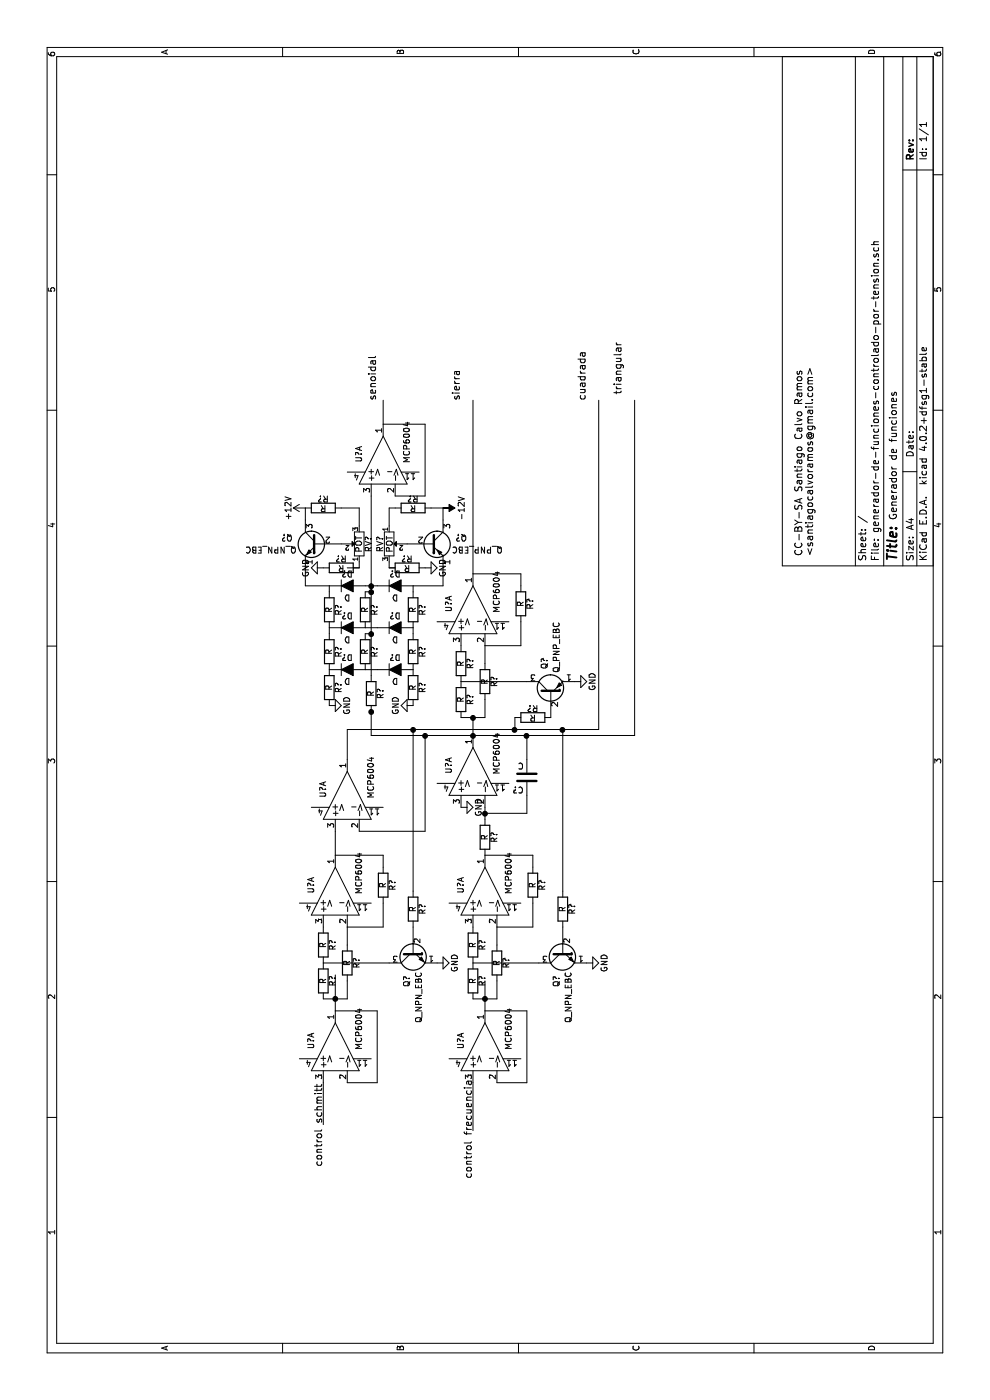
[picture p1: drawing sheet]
EESchema Schematic File Version 2
LIBS:power
LIBS:device
LIBS:transistors
LIBS:conn
LIBS:linear
LIBS:regul
LIBS:74xx
LIBS:cmos4000
LIBS:adc-dac
LIBS:memory
LIBS:xilinx
LIBS:microcontrollers
LIBS:dsp
LIBS:microchip
LIBS:analog_switches
LIBS:motorola
LIBS:texas
LIBS:intel
LIBS:audio
LIBS:interface
LIBS:digital-audio
LIBS:philips
LIBS:display
LIBS:cypress
LIBS:siliconi
LIBS:opto
LIBS:atmel
LIBS:contrib
LIBS:valves
LIBS:generador-de-funciones-controlado-por-tension-cache
EELAYER 25 0
EELAYER END
$Descr A4 11693 8268
encoding utf-8
Sheet 1 1
Title ""
Date ""
Rev ""
Comp ""
Comment1 ""
Comment2 ""
Comment3 ""
Comment4 ""
$EndDescr
$Comp
L MCP6004 U?
U 1 1
P 4250 4050
F 0 "U?" H 4300 4250 50  0000 C CNN
F 1 "MCP6004" H 4400 3850 50  0000 C CNN
F 2 "" H 4200 4150 50  0000 C CNN
F 3 "" H 4300 4250 50  0000 C CNN
	1    4250 4050
	1    0    0    -1  
$EndComp
$Comp
L R R?
U 1 1
P 3800 3950
F 0 "R?" V 3880 3950 50  0000 C CNN
F 1 "R" V 3800 3950 50  0000 C CNN
F 2 "" V 3730 3950 50  0000 C CNN
F 3 "" H 3800 3950 50  0000 C CNN
	1    3800 3950
	0    1    1    0   
$EndComp
$Comp
L R R?
U 1 1
P 3500 3950
F 0 "R?" V 3580 3950 50  0000 C CNN
F 1 "R" V 3500 3950 50  0000 C CNN
F 2 "" V 3430 3950 50  0000 C CNN
F 3 "" H 3500 3950 50  0000 C CNN
	1    3500 3950
	0    1    1    0   
$EndComp
$Comp
L R R?
U 1 1
P 3650 4150
F 0 "R?" V 3730 4150 50  0000 C CNN
F 1 "R" V 3650 4150 50  0000 C CNN
F 2 "" V 3580 4150 50  0000 C CNN
F 3 "" H 3650 4150 50  0000 C CNN
	1    3650 4150
	0    1    1    0   
$EndComp
$Comp
L R R?
U 1 1
P 4300 4450
F 0 "R?" V 4380 4450 50  0000 C CNN
F 1 "R" V 4300 4450 50  0000 C CNN
F 2 "" V 4230 4450 50  0000 C CNN
F 3 "" H 4300 4450 50  0000 C CNN
	1    4300 4450
	0    1    1    0   
$EndComp
$Comp
L MCP6004 U?
U 1 1
P 5250 3950
F 0 "U?" H 5300 4150 50  0000 C CNN
F 1 "MCP6004" H 5400 3750 50  0000 C CNN
F 2 "" H 5200 4050 50  0000 C CNN
F 3 "" H 5300 4150 50  0000 C CNN
	1    5250 3950
	1    0    0    -1  
$EndComp
$Comp
L R R?
U 1 1
P 4700 4050
F 0 "R?" V 4780 4050 50  0000 C CNN
F 1 "R" V 4700 4050 50  0000 C CNN
F 2 "" V 4630 4050 50  0000 C CNN
F 3 "" H 4700 4050 50  0000 C CNN
	1    4700 4050
	0    1    1    0   
$EndComp
$Comp
L C C?
U 1 1
P 5200 4400
F 0 "C?" H 5225 4500 50  0000 L CNN
F 1 "C" H 5225 4300 50  0000 L CNN
F 2 "" H 5238 4250 50  0000 C CNN
F 3 "" H 5200 4400 50  0000 C CNN
	1    5200 4400
	0    -1   -1   0   
$EndComp
$Comp
L MCP6004 U?
U 1 1
P 4250 2800
F 0 "U?" H 4300 3000 50  0000 C CNN
F 1 "MCP6004" H 4400 2600 50  0000 C CNN
F 2 "" H 4200 2900 50  0000 C CNN
F 3 "" H 4300 3000 50  0000 C CNN
	1    4250 2800
	1    0    0    -1  
$EndComp
$Comp
L R R?
U 1 1
P 3800 2700
F 0 "R?" V 3880 2700 50  0000 C CNN
F 1 "R" V 3800 2700 50  0000 C CNN
F 2 "" V 3730 2700 50  0000 C CNN
F 3 "" H 3800 2700 50  0000 C CNN
	1    3800 2700
	0    1    1    0   
$EndComp
$Comp
L R R?
U 1 1
P 3500 2700
F 0 "R?" V 3580 2700 50  0000 C CNN
F 1 "R" V 3500 2700 50  0000 C CNN
F 2 "" V 3430 2700 50  0000 C CNN
F 3 "" H 3500 2700 50  0000 C CNN
	1    3500 2700
	0    1    1    0   
$EndComp
$Comp
L R R?
U 1 1
P 3650 2900
F 0 "R?" V 3730 2900 50  0000 C CNN
F 1 "R" V 3650 2900 50  0000 C CNN
F 2 "" V 3580 2900 50  0000 C CNN
F 3 "" H 3650 2900 50  0000 C CNN
	1    3650 2900
	0    1    1    0   
$EndComp
$Comp
L R R?
U 1 1
P 4300 3200
F 0 "R?" V 4380 3200 50  0000 C CNN
F 1 "R" V 4300 3200 50  0000 C CNN
F 2 "" V 4230 3200 50  0000 C CNN
F 3 "" H 4300 3200 50  0000 C CNN
	1    4300 3200
	0    1    1    0   
$EndComp
$Comp
L Q_NPN_EBC Q?
U 1 1
P 3750 3450
F 0 "Q?" H 4050 3500 50  0000 R CNN
F 1 "Q_NPN_EBC" H 4350 3400 50  0000 R CNN
F 2 "" H 3950 3550 50  0000 C CNN
F 3 "" H 3750 3450 50  0000 C CNN
	1    3750 3450
	-1   0    0    -1  
$EndComp
$Comp
L MCP6004 U?
U 1 1
P 5050 2900
F 0 "U?" H 5100 3100 50  0000 C CNN
F 1 "MCP6004" H 5200 2700 50  0000 C CNN
F 2 "" H 5000 3000 50  0000 C CNN
F 3 "" H 5100 3100 50  0000 C CNN
	1    5050 2900
	1    0    0    -1  
$EndComp
$Comp
L R R?
U 1 1
P 4100 3450
F 0 "R?" V 4180 3450 50  0000 C CNN
F 1 "R" V 4100 3450 50  0000 C CNN
F 2 "" V 4030 3450 50  0000 C CNN
F 3 "" H 4100 3450 50  0000 C CNN
	1    4100 3450
	0    1    1    0   
$EndComp
$Comp
L Q_NPN_EBC Q?
U 1 1
P 3750 4700
F 0 "Q?" H 4050 4750 50  0000 R CNN
F 1 "Q_NPN_EBC" H 4350 4650 50  0000 R CNN
F 2 "" H 3950 4800 50  0000 C CNN
F 3 "" H 3750 4700 50  0000 C CNN
	1    3750 4700
	-1   0    0    -1  
$EndComp
$Comp
L R R?
U 1 1
P 4100 4700
F 0 "R?" V 4180 4700 50  0000 C CNN
F 1 "R" V 4100 4700 50  0000 C CNN
F 2 "" V 4030 4700 50  0000 C CNN
F 3 "" H 4100 4700 50  0000 C CNN
	1    4100 4700
	0    1    1    0   
$EndComp
$Comp
L GND #PWR?
U 1 1
P 3650 3650
F 0 "#PWR?" H 3650 3400 50  0001 C CNN
F 1 "GND" H 3650 3500 50  0000 C CNN
F 2 "" H 3650 3650 50  0000 C CNN
F 3 "" H 3650 3650 50  0000 C CNN
	1    3650 3650
	1    0    0    -1  
$EndComp
$Comp
L GND #PWR?
U 1 1
P 3650 4900
F 0 "#PWR?" H 3650 4650 50  0001 C CNN
F 1 "GND" H 3650 4750 50  0000 C CNN
F 2 "" H 3650 4900 50  0000 C CNN
F 3 "" H 3650 4900 50  0000 C CNN
	1    3650 4900
	1    0    0    -1  
$EndComp
$Comp
L GND #PWR?
U 1 1
P 4950 3850
F 0 "#PWR?" H 4950 3600 50  0001 C CNN
F 1 "GND" H 4950 3700 50  0000 C CNN
F 2 "" H 4950 3850 50  0000 C CNN
F 3 "" H 4950 3850 50  0000 C CNN
	1    4950 3850
	1    0    0    -1  
$EndComp
$Comp
L MCP6004 U?
U 1 1
P 6600 3950
F 0 "U?" H 6650 4150 50  0000 C CNN
F 1 "MCP6004" H 6750 3750 50  0000 C CNN
F 2 "" H 6550 4050 50  0000 C CNN
F 3 "" H 6650 4150 50  0000 C CNN
	1    6600 3950
	1    0    0    -1  
$EndComp
$Comp
L R R?
U 1 1
P 6150 3850
F 0 "R?" V 6230 3850 50  0000 C CNN
F 1 "R" V 6150 3850 50  0000 C CNN
F 2 "" V 6080 3850 50  0000 C CNN
F 3 "" H 6150 3850 50  0000 C CNN
	1    6150 3850
	0    1    1    0   
$EndComp
$Comp
L R R?
U 1 1
P 5850 3850
F 0 "R?" V 5930 3850 50  0000 C CNN
F 1 "R" V 5850 3850 50  0000 C CNN
F 2 "" V 5780 3850 50  0000 C CNN
F 3 "" H 5850 3850 50  0000 C CNN
	1    5850 3850
	0    1    1    0   
$EndComp
$Comp
L R R?
U 1 1
P 6000 4050
F 0 "R?" V 6080 4050 50  0000 C CNN
F 1 "R" V 6000 4050 50  0000 C CNN
F 2 "" V 5930 4050 50  0000 C CNN
F 3 "" H 6000 4050 50  0000 C CNN
	1    6000 4050
	0    1    1    0   
$EndComp
$Comp
L R R?
U 1 1
P 6650 4350
F 0 "R?" V 6730 4350 50  0000 C CNN
F 1 "R" V 6650 4350 50  0000 C CNN
F 2 "" V 6580 4350 50  0000 C CNN
F 3 "" H 6650 4350 50  0000 C CNN
	1    6650 4350
	0    1    1    0   
$EndComp
$Comp
L GND #PWR?
U 1 1
P 6000 4800
F 0 "#PWR?" H 6000 4550 50  0001 C CNN
F 1 "GND" H 6000 4650 50  0000 C CNN
F 2 "" H 6000 4800 50  0000 C CNN
F 3 "" H 6000 4800 50  0000 C CNN
	1    6000 4800
	1    0    0    -1  
$EndComp
$Comp
L Q_PNP_EBC Q?
U 1 1
P 5900 4600
F 0 "Q?" H 6200 4650 50  0000 R CNN
F 1 "Q_PNP_EBC" H 6500 4550 50  0000 R CNN
F 2 "" H 6100 4700 50  0000 C CNN
F 3 "" H 5900 4600 50  0000 C CNN
	1    5900 4600
	1    0    0    -1  
$EndComp
$Comp
L R R?
U 1 1
P 5700 4450
F 0 "R?" V 5780 4450 50  0000 C CNN
F 1 "R" V 5700 4450 50  0000 C CNN
F 2 "" V 5630 4450 50  0000 C CNN
F 3 "" H 5700 4450 50  0000 C CNN
	1    5700 4450
	1    0    0    -1  
$EndComp
$Comp
L R R?
U 1 1
P 5950 3450
F 0 "R?" V 6030 3450 50  0000 C CNN
F 1 "R" V 5950 3450 50  0000 C CNN
F 2 "" V 5880 3450 50  0000 C CNN
F 3 "" H 5950 3450 50  0000 C CNN
	1    5950 3450
	0    1    1    0   
$EndComp
$Comp
L D D?
U 1 1
P 6100 3300
F 0 "D?" H 6100 3400 50  0000 C CNN
F 1 "D" H 6100 3200 50  0000 C CNN
F 2 "" H 6100 3300 50  0000 C CNN
F 3 "" H 6100 3300 50  0000 C CNN
	1    6100 3300
	0    1    1    0   
$EndComp
$Comp
L R R?
U 1 1
P 6250 3050
F 0 "R?" V 6330 3050 50  0000 C CNN
F 1 "R" V 6250 3050 50  0000 C CNN
F 2 "" V 6180 3050 50  0000 C CNN
F 3 "" H 6250 3050 50  0000 C CNN
	1    6250 3050
	0    1    1    0   
$EndComp
$Comp
L D D?
U 1 1
P 6100 2900
F 0 "D?" H 6100 3000 50  0000 C CNN
F 1 "D" H 6100 2800 50  0000 C CNN
F 2 "" H 6100 2900 50  0000 C CNN
F 3 "" H 6100 2900 50  0000 C CNN
	1    6100 2900
	0    1    1    0   
$EndComp
$Comp
L D D?
U 1 1
P 6450 3300
F 0 "D?" H 6450 3400 50  0000 C CNN
F 1 "D" H 6450 3200 50  0000 C CNN
F 2 "" H 6450 3300 50  0000 C CNN
F 3 "" H 6450 3300 50  0000 C CNN
	1    6450 3300
	0    1    1    0   
$EndComp
$Comp
L R R?
U 1 1
P 6250 3450
F 0 "R?" V 6330 3450 50  0000 C CNN
F 1 "R" V 6250 3450 50  0000 C CNN
F 2 "" V 6180 3450 50  0000 C CNN
F 3 "" H 6250 3450 50  0000 C CNN
	1    6250 3450
	0    1    1    0   
$EndComp
$Comp
L R R?
U 1 1
P 6250 2750
F 0 "R?" V 6330 2750 50  0000 C CNN
F 1 "R" V 6250 2750 50  0000 C CNN
F 2 "" V 6180 2750 50  0000 C CNN
F 3 "" H 6250 2750 50  0000 C CNN
	1    6250 2750
	0    1    1    0   
$EndComp
$Comp
L R R?
U 1 1
P 5950 2750
F 0 "R?" V 6030 2750 50  0000 C CNN
F 1 "R" V 5950 2750 50  0000 C CNN
F 2 "" V 5880 2750 50  0000 C CNN
F 3 "" H 5950 2750 50  0000 C CNN
	1    5950 2750
	0    1    1    0   
$EndComp
$Comp
L R R?
U 1 1
P 5900 3100
F 0 "R?" V 5980 3100 50  0000 C CNN
F 1 "R" V 5900 3100 50  0000 C CNN
F 2 "" V 5830 3100 50  0000 C CNN
F 3 "" H 5900 3100 50  0000 C CNN
	1    5900 3100
	0    1    1    0   
$EndComp
$Comp
L D D?
U 1 1
P 6450 2900
F 0 "D?" H 6450 3000 50  0000 C CNN
F 1 "D" H 6450 2800 50  0000 C CNN
F 2 "" H 6450 2900 50  0000 C CNN
F 3 "" H 6450 2900 50  0000 C CNN
	1    6450 2900
	0    1    1    0   
$EndComp
$Comp
L R R?
U 1 1
P 6600 3050
F 0 "R?" V 6680 3050 50  0000 C CNN
F 1 "R" V 6600 3050 50  0000 C CNN
F 2 "" V 6530 3050 50  0000 C CNN
F 3 "" H 6600 3050 50  0000 C CNN
	1    6600 3050
	0    1    1    0   
$EndComp
$Comp
L D D?
U 1 1
P 6800 3300
F 0 "D?" H 6800 3400 50  0000 C CNN
F 1 "D" H 6800 3200 50  0000 C CNN
F 2 "" H 6800 3300 50  0000 C CNN
F 3 "" H 6800 3300 50  0000 C CNN
	1    6800 3300
	0    1    1    0   
$EndComp
$Comp
L D D?
U 1 1
P 6800 2900
F 0 "D?" H 6800 3000 50  0000 C CNN
F 1 "D" H 6800 2800 50  0000 C CNN
F 2 "" H 6800 2900 50  0000 C CNN
F 3 "" H 6800 2900 50  0000 C CNN
	1    6800 2900
	0    1    1    0   
$EndComp
$Comp
L R R?
U 1 1
P 6600 2750
F 0 "R?" V 6680 2750 50  0000 C CNN
F 1 "R" V 6600 2750 50  0000 C CNN
F 2 "" V 6530 2750 50  0000 C CNN
F 3 "" H 6600 2750 50  0000 C CNN
	1    6600 2750
	0    1    1    0   
$EndComp
$Comp
L R R?
U 1 1
P 6600 3450
F 0 "R?" V 6680 3450 50  0000 C CNN
F 1 "R" V 6600 3450 50  0000 C CNN
F 2 "" V 6530 3450 50  0000 C CNN
F 3 "" H 6600 3450 50  0000 C CNN
	1    6600 3450
	0    1    1    0   
$EndComp
$Comp
L Q_NPN_EBC Q?
U 1 1
P 7150 2650
F 0 "Q?" H 7450 2700 50  0000 R CNN
F 1 "Q_NPN_EBC" H 7750 2600 50  0000 R CNN
F 2 "" H 7350 2750 50  0000 C CNN
F 3 "" H 7150 2650 50  0000 C CNN
	1    7150 2650
	0    1    -1   0   
$EndComp
$Comp
L R R?
U 1 1
P 7450 2700
F 0 "R?" V 7530 2700 50  0000 C CNN
F 1 "R" V 7450 2700 50  0000 C CNN
F 2 "" V 7380 2700 50  0000 C CNN
F 3 "" H 7450 2700 50  0000 C CNN
	1    7450 2700
	1    0    0    -1  
$EndComp
$Comp
L POT RV?
U 1 1
P 7150 3000
F 0 "RV?" H 7150 2920 50  0000 C CNN
F 1 "POT" H 7150 3000 50  0000 C CNN
F 2 "" H 7150 3000 50  0000 C CNN
F 3 "" H 7150 3000 50  0000 C CNN
	1    7150 3000
	1    0    0    -1  
$EndComp
$Comp
L R R?
U 1 1
P 6950 2850
F 0 "R?" V 7030 2850 50  0000 C CNN
F 1 "R" V 6950 2850 50  0000 C CNN
F 2 "" V 6880 2850 50  0000 C CNN
F 3 "" H 6950 2850 50  0000 C CNN
	1    6950 2850
	1    0    0    -1  
$EndComp
$Comp
L POT RV?
U 1 1
P 7150 3250
F 0 "RV?" H 7150 3170 50  0000 C CNN
F 1 "POT" H 7150 3250 50  0000 C CNN
F 2 "" H 7150 3250 50  0000 C CNN
F 3 "" H 7150 3250 50  0000 C CNN
	1    7150 3250
	-1   0    0    1   
$EndComp
$Comp
L R R?
U 1 1
P 7450 3450
F 0 "R?" V 7530 3450 50  0000 C CNN
F 1 "R" V 7450 3450 50  0000 C CNN
F 2 "" V 7380 3450 50  0000 C CNN
F 3 "" H 7450 3450 50  0000 C CNN
	1    7450 3450
	1    0    0    -1  
$EndComp
$Comp
L Q_PNP_EBC Q?
U 1 1
P 7150 3600
F 0 "Q?" H 7450 3650 50  0000 R CNN
F 1 "Q_PNP_EBC" H 7750 3550 50  0000 R CNN
F 2 "" H 7350 3700 50  0000 C CNN
F 3 "" H 7150 3600 50  0000 C CNN
	1    7150 3600
	0    1    1    0   
$EndComp
$Comp
L R R?
U 1 1
P 6950 3400
F 0 "R?" V 7030 3400 50  0000 C CNN
F 1 "R" V 6950 3400 50  0000 C CNN
F 2 "" V 6880 3400 50  0000 C CNN
F 3 "" H 6950 3400 50  0000 C CNN
	1    6950 3400
	1    0    0    -1  
$EndComp
$Comp
L GND #PWR?
U 1 1
P 6950 3550
F 0 "#PWR?" H 6950 3300 50  0001 C CNN
F 1 "GND" H 6950 3400 50  0000 C CNN
F 2 "" H 6950 3550 50  0000 C CNN
F 3 "" H 6950 3550 50  0000 C CNN
	1    6950 3550
	1    0    0    -1  
$EndComp
$Comp
L GND #PWR?
U 1 1
P 5800 2750
F 0 "#PWR?" H 5800 2500 50  0001 C CNN
F 1 "GND" H 5800 2600 50  0000 C CNN
F 2 "" H 5800 2750 50  0000 C CNN
F 3 "" H 5800 2750 50  0000 C CNN
	1    5800 2750
	1    0    0    -1  
$EndComp
$Comp
L GND #PWR?
U 1 1
P 5800 3450
F 0 "#PWR?" H 5800 3200 50  0001 C CNN
F 1 "GND" H 5800 3300 50  0000 C CNN
F 2 "" H 5800 3450 50  0000 C CNN
F 3 "" H 5800 3450 50  0000 C CNN
	1    5800 3450
	-1   0    0    1   
$EndComp
$Comp
L GND #PWR?
U 1 1
P 6950 2700
F 0 "#PWR?" H 6950 2450 50  0001 C CNN
F 1 "GND" H 6950 2550 50  0000 C CNN
F 2 "" H 6950 2700 50  0000 C CNN
F 3 "" H 6950 2700 50  0000 C CNN
	1    6950 2700
	-1   0    0    1   
$EndComp
$Comp
L MCP6004 U?
U 1 1
P 7850 3200
F 0 "U?" H 7900 3400 50  0000 C CNN
F 1 "MCP6004" H 8000 3000 50  0000 C CNN
F 2 "" H 7800 3300 50  0000 C CNN
F 3 "" H 7900 3400 50  0000 C CNN
	1    7850 3200
	1    0    0    -1  
$EndComp
$Comp
L +12V #PWR?
U 1 1
P 7450 2550
F 0 "#PWR?" H 7450 2400 50  0001 C CNN
F 1 "+12V" H 7450 2690 50  0000 C CNN
F 2 "" H 7450 2550 50  0000 C CNN
F 3 "" H 7450 2550 50  0000 C CNN
	1    7450 2550
	1    0    0    -1  
$EndComp
$Comp
L -12V #PWR?
U 1 1
P 7450 3700
F 0 "#PWR?" H 7450 3800 50  0001 C CNN
F 1 "-12V" H 7450 3850 50  0000 C CNN
F 2 "" H 7450 3700 50  0000 C CNN
F 3 "" H 7450 3700 50  0000 C CNN
	1    7450 3700
	-1   0    0    1   
$EndComp
Wire Wire Line
	3650 3950 3650 4500
Wire Wire Line
	3800 4150 3950 4150
Wire Wire Line
	3950 4150 3950 4450
Wire Wire Line
	3950 4450 4150 4450
Wire Wire Line
	4450 4450 4550 4450
Wire Wire Line
	4550 4450 4550 4050
Wire Wire Line
	3500 4150 3350 4150
Wire Wire Line
	3350 4150 3350 3950
Wire Wire Line
	4850 4050 4950 4050
Wire Wire Line
	4900 4050 4900 4400
Wire Wire Line
	4900 4400 5050 4400
Connection ~ 4900 4050
Wire Wire Line
	5550 4400 5350 4400
Wire Wire Line
	5550 3100 5550 5300
Wire Wire Line
	3650 2700 3650 3250
Wire Wire Line
	3800 2900 3950 2900
Wire Wire Line
	3950 2900 3950 3200
Wire Wire Line
	3950 3200 4150 3200
Wire Wire Line
	4550 3200 4450 3200
Wire Wire Line
	4550 2800 4550 3200
Wire Wire Line
	3500 2900 3350 2900
Wire Wire Line
	3350 2900 3350 2700
Wire Wire Line
	4750 3000 4750 3550
Wire Wire Line
	4550 2800 4750 2800
Wire Wire Line
	4250 3450 5600 3450
Wire Wire Line
	4750 3550 5550 3550
Connection ~ 5550 3950
Wire Wire Line
	4250 4700 5600 4700
Wire Wire Line
	5600 2900 5600 5000
Wire Wire Line
	5600 2900 5350 2900
Wire Wire Line
	6000 3850 6000 4400
Wire Wire Line
	6150 4050 6300 4050
Wire Wire Line
	6300 4050 6300 4350
Wire Wire Line
	6300 4350 6500 4350
Wire Wire Line
	6800 4350 6900 4350
Wire Wire Line
	6900 4350 6900 3950
Wire Wire Line
	5850 4050 5700 4050
Wire Wire Line
	5700 4050 5700 3850
Wire Wire Line
	5550 3950 5700 3950
Connection ~ 5700 3950
Wire Wire Line
	5700 4300 5600 4300
Connection ~ 5600 4300
Connection ~ 5600 3450
Wire Wire Line
	6750 2750 6800 2750
Wire Wire Line
	6800 2550 6950 2550
Wire Wire Line
	6800 2750 6800 2550
Wire Wire Line
	7350 2550 7450 2550
Wire Wire Line
	7450 2850 7450 3000
Wire Wire Line
	7450 3000 7300 3000
Wire Wire Line
	7000 3000 6950 3000
Wire Wire Line
	6950 3000 6950 2900
Wire Wire Line
	6750 3450 6800 3450
Wire Wire Line
	6800 3450 6800 3700
Wire Wire Line
	6800 3700 6950 3700
Wire Wire Line
	7350 3700 7450 3700
Wire Wire Line
	7450 3700 7450 3600
Wire Wire Line
	7450 3300 7450 3250
Wire Wire Line
	7450 3250 7300 3250
Wire Wire Line
	6800 3150 6800 3050
Wire Wire Line
	6100 3150 6100 3050
Wire Wire Line
	6450 3150 6450 3050
Wire Wire Line
	6050 3100 7550 3100
Connection ~ 6800 3100
Wire Wire Line
	6400 3050 6400 3100
Connection ~ 6400 3100
Wire Wire Line
	6750 3050 6750 3100
Connection ~ 6750 3100
Wire Wire Line
	6400 3450 6450 3450
Wire Wire Line
	6400 2750 6450 2750
Wire Wire Line
	6950 3300 6950 3250
Wire Wire Line
	6950 3250 7000 3250
Wire Wire Line
	7550 3300 7550 3550
Wire Wire Line
	7550 3550 8150 3550
Wire Wire Line
	8150 3550 8150 3200
Connection ~ 5750 3100
Connection ~ 5550 3550
Wire Wire Line
	6900 3950 8350 3950
Wire Wire Line
	8150 3200 8350 3200
Wire Wire Line
	5600 5000 8350 5000
Connection ~ 5600 4700
Wire Wire Line
	5550 5300 8350 5300
Connection ~ 5550 4400
Wire Wire Line
	3550 2800 3250 2800
Connection ~ 3350 2800
Wire Wire Line
	3500 4050 3250 4050
Connection ~ 3350 4050
Text Notes 8350 3150 0    60   ~ 0
senoidal
Text Notes 8350 3850 0    60   ~ 0
sierra
Text Notes 8350 4900 0    60   ~ 0
cuadrada
Text Notes 8400 5200 0    60   ~ 0
triangular
Text Notes 1950 2700 0    60   ~ 0
control schmitt
Text Notes 1850 3950 0    60   ~ 0
control frecuencia
$Comp
L MCP6004 U?
U 1 1
P 2950 2800
F 0 "U?" H 3000 3000 50  0000 C CNN
F 1 "MCP6004" H 3100 2600 50  0000 C CNN
F 2 "" H 2900 2900 50  0000 C CNN
F 3 "" H 3000 3000 50  0000 C CNN
	1    2950 2800
	1    0    0    -1  
$EndComp
$Comp
L MCP6004 U?
U 1 1
P 2950 4050
F 0 "U?" H 3000 4250 50  0000 C CNN
F 1 "MCP6004" H 3100 3850 50  0000 C CNN
F 2 "" H 2900 4150 50  0000 C CNN
F 3 "" H 3000 4250 50  0000 C CNN
	1    2950 4050
	1    0    0    -1  
$EndComp
Wire Wire Line
	2650 2900 2650 3150
Wire Wire Line
	2650 3150 3250 3150
Wire Wire Line
	3250 3150 3250 2800
Wire Wire Line
	2650 4150 2650 4400
Wire Wire Line
	2650 4400 3250 4400
Wire Wire Line
	3250 4400 3250 4050
Wire Wire Line
	2650 2700 2300 2700
Wire Wire Line
	2650 3950 2250 3950
Text Notes 7050 6800 0    60   ~ 0
CC-BY-SA Santiago Calvo Ramos\n<santiagocalvoramos@gmail.com>
Text Notes 7350 7500 0    60   ~ 0
Generador de funciones
Wire Wire Line
	5750 3100 5550 3100
$EndSCHEMATC
